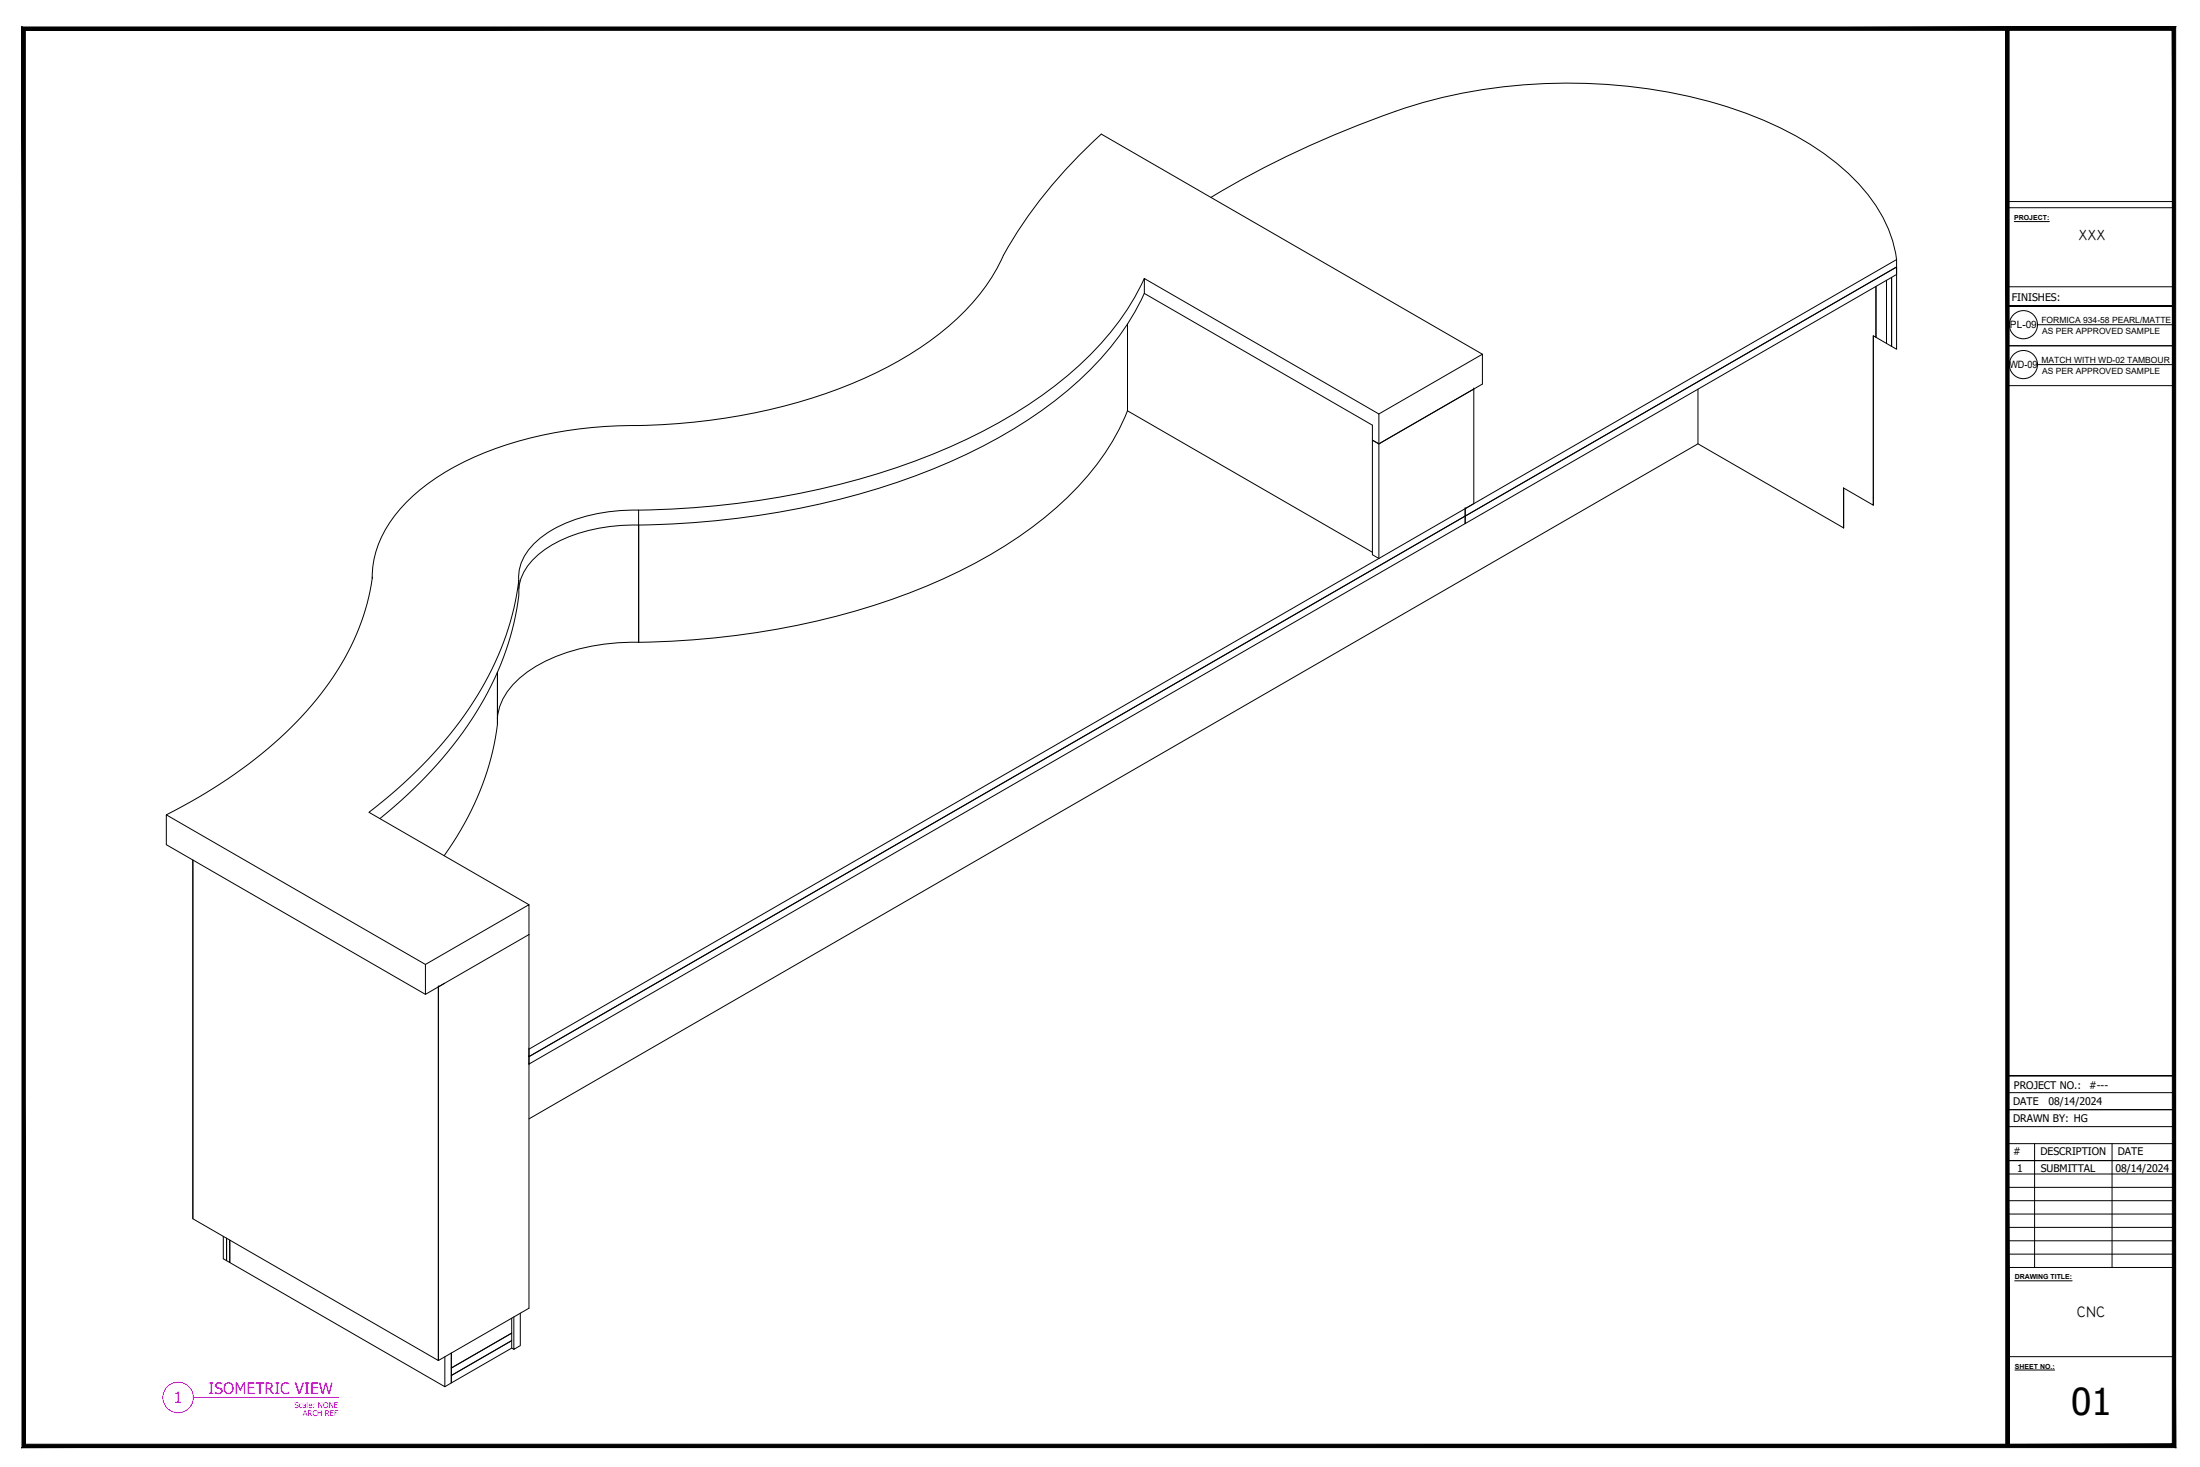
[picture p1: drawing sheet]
<svg xmlns="http://www.w3.org/2000/svg" width="914mm" height="610mm" viewBox="0 0 914 610" stroke-linecap="round" stroke-linejoin="round" font-family="sans-serif">
<!-- layer: PV-2C55402 -->
<g fill="none" stroke="#000" stroke-width=".42">
<path d="M503.3 82a397.7 397.7 0 0 1 92.3-40.5 227 227 0 0 1 128.8 5.1 122.4 122.4 0 0 1 47.4 29 57.7 57.7 0 0 1 16.5 32.2M475.6 115.7a125.1 125.1 0 0 1-43.6 49.3 251.4 251.4 0 0 1-84.3 36.6 364.4 364.4 0 0 1-82.3 10.4M788.3 111v34.1l-2.1-1.2v-28.6v28.6l-2.1-1.2M475.6 121.9a125.1 125.1 0 0 1-43.6 49.3 251.4 251.4 0 0 1-84.3 36.6 364.4 364.4 0 0 1-82.3 10.4M778.6 139.5v70.4l-12.3-7.1M616.1 147.2l-158.4-91.5a199.4 199.4 0 0 0-40.6 50.3 89.8 89.8 0 0 1-31.1 36.1 188.6 188.6 0 0 1-69.1 28.8 292.5 292.5 0 0 1-62.7 6.2 150.8 150.8 0 0 0-69.9 19.5 63.2 63.2 0 0 0-26.8 29.1l-1.4 4.1-.9 4.1-.5 6.3M784.1 142.7v-26.2v26.2l-4.4-2.5v-21.2v21.2l-1.1-.7v70.4M784.1 142.7h.1M573.1 172l43-24.8v12.4l-43 24.8-2.7-1.5v-6.2l-94.8-54.8v-6.2l97.5 56.3v60.1l-353.2 203.9v3.1M612.6 161.7h.1M705.7 161.7v22.7l-485.8 280.5M570.4 182.9l2.7 1.5 39.5-22.7v47.6l-39.5 22.8-2.7-1.6z"/>
<path d="M705.7 184.4l60.6 35M265.4 212a67.5 67.5 0 0 0-39.3 10.4 22.4 22.4 0 0 0-10.5 17.3v1.4M265.4 218.2a67.5 67.5 0 0 0-38.5 9.9 23.2 23.2 0 0 0-11.3 16.5M265.4 212v6.2M265.5 218.2v48.7M609 211.4v3.1l-389.1 224.6M609 214.5h.1M609 217.6h.1M609 211.4v3.1l179.3-103.5v3.1l-179.3 103.5v-3.1l179.3-103.5v-3.1zM609 211.4h.1M766.3 202.8v16.6zM154.7 239.8v.4"/>
<path d="M570.4 229.5l-101.8-58.8v-36v36a108.4 108.4 0 0 1-33.6 43.7 214.7 214.7 0 0 1-68 35.9 337.7 337.7 0 0 1-101.6 16.6M154.7 240.2a105.1 105.1 0 0 1-27.2 55.2 195.1 195.1 0 0 1-58.4 43.2v12.4l107.7 62.2 43.1-24.9M215.6 241.1a127.8 127.8 0 0 1-30.9 66.8 200 200 0 0 1-31.3 29.6l66.5 38.4M215.6 241.1a75.9 75.9 0 0 1-3.6 23.7 144.7 144.7 0 0 1-40.2 63.1l-13.9 12.3M265.4 266.9a79.4 79.4 0 0 0-45.7 11.9 27.1 27.1 0 0 0-13 19.9M206.8 301v-21.6v21.6a119.4 119.4 0 0 1-22.2 54.6M69.1 338.6l107.7 62.2v12.4M219.9 388.3v155.3l-37.7 21.8v-155.3l2.6-1.5M219.9 388.3v-12.4l-43.1 24.9M182.2 410.1h.1M182.2 410.1v155.3l-102-58.9v-149.1v149.1M219.9 439.1h.1"/>
<path d="M219.9 439.1l389.1-224.6v3.1l-389.1 224.6zM219.9 436h.1M219.9 442.2h.1M92.8 513.8v9.3l1.4 .8v-9.4v9.4l1.3 .7v-9.3v9.3l89.4 51.6v-12.4M212.7 547.8v6.2l-25.1 14.5v-6.2v12.4l-2.7 1.5M216.3 545.7v13.5l-2.7 1.5v-13.5M212.7 560.2l-25.1 14.5v-3.1l25.1-14.5v-3.1l-25.1 14.5v3.1l25.1-14.5v3.1l.9 .5"/>
</g>
<!-- layer: 0 -->
<g fill="none" stroke="#000" stroke-width=".42">
<path d="M834.4 83.8h69.2M834.4 86.3h69.2M837.2 92.1h14.6M834.4 119.2h69.2M834.4 127.1h69.2zM846.9 134.9h56.9M834.4 143.7h69.2M846.9 151.5h56.9M834.4 160.3h69.2M834.4 447h69.2M834.4 454h69.2M834.4 461.1h69.2"/>
<path d="M834.4 468.2h69.2M834.4 475.2h69.2M845.7 475.2v51.5M877.8 475.2v51.5M834.4 482.3h69.2M834.4 493.4h69.2M834.4 498.9h69.2M834.4 487.8h69.2M834.4 504.5h69.2M834.4 510h69.2M834.4 515.6h69.2M834.4 521.1h69.2"/>
<path d="M834.4 526.7h69.2M837.4 532.2h23.9M834.4 563.8h69.2M837.5 569.3h16.5"/>
<circle cx="841" cy="134.9" r="5.9"/>
<circle cx="841" cy="151.5" r="5.9"/>
</g>
<g fill="#000" stroke="#000" stroke-width=".42">
<path d="M833.7 11.9l1.3 588.9v-588.9zM833.7 11.9l1.3 588.9h-1.3z"/>
<path d="M9.1 601.5h895.2l-1.4-1.4zM10.5 600.1h892.4l-893.8 1.4zM9.1 11.2v590.3l1.4-1.4zM9.1 11.2l1.4 1.4v587.5zM9.1 11.2l1.4 1.4 893.8-1.4zM10.5 12.6l893.8-1.4-1.4 1.4zM904.3 11.2l-1.4 1.4 1.4 588.9zM902.9 12.6l1.4 588.9-1.4-1.4z"/>
</g>
<!-- layer: ANNOTATIONS -->
<g fill="none" stroke="#f0f" stroke-width=".42">
<path d="M80.4 580.7h60.2"/>
<circle cx="74" cy="580.7" r="6.3"/>
</g>
<text font-size="15.4" x="860.9" y="588.1">01</text>
<g font-size="6.6" fill="#f0f">
<text x="86.7" y="579.3">ISOMETRIC VIEW</text>
<text x="72.2" y="583.1">1</text>
</g>
<text font-size="6.4" x="863.2" y="547.4">CNC</text>
<text font-size="6.2" x="864" y="99.8">XXX</text>
<g font-size="4.4">
<text x="836.2" y="125.1">FINISHES:</text>
<text x="837.1" y="452.4">PROJECT NO.:</text>
<text x="868.3" y="452.6">#---</text>
<text x="836.8" y="459.2">DATE</text>
<text x="851.4" y="459">08/14/2024</text>
<text x="836.8" y="466.3">DRAWN BY: HG</text>
<text x="836.8" y="480.1">#</text>
<text x="848" y="480.1">DESCRIPTION</text>
<text x="880.2" y="480.1">DATE</text>
<text x="838.4" y="487.2">1</text>
<text x="848.2" y="487.2">SUBMITTAL</text>
<text x="879.2" y="486.9">08/14/2024</text>
</g>
<g font-size="4.2">
<text x="835.4" y="136.4">PL-09</text>
<text x="835.2" y="153">WD-09</text>
</g>
<g font-size="3.5">
<text x="848.5" y="134.2">FORMICA 934-58 PEARL/MATTE</text>
<text x="848.8" y="138.8">AS PER APPROVED SAMPLE</text>
<text x="848.5" y="150.8">MATCH WITH WD-02 TAMBOUR</text>
<text x="848.8" y="155.4">AS PER APPROVED SAMPLE</text>
</g>
<g font-size="3.3" fill="#f0f">
<text x="122.4" y="585">Scale: NONE</text>
<text x="125.8" y="588.3">ARCH REF</text>
</g>
<g font-size="2.9">
<text x="837.2" y="91.5">PROJECT:</text>
<text x="837.4" y="531.6">DRAWING TITLE:</text>
<text x="837.5" y="568.7">SHEET NO.:</text>
</g>
</svg>
